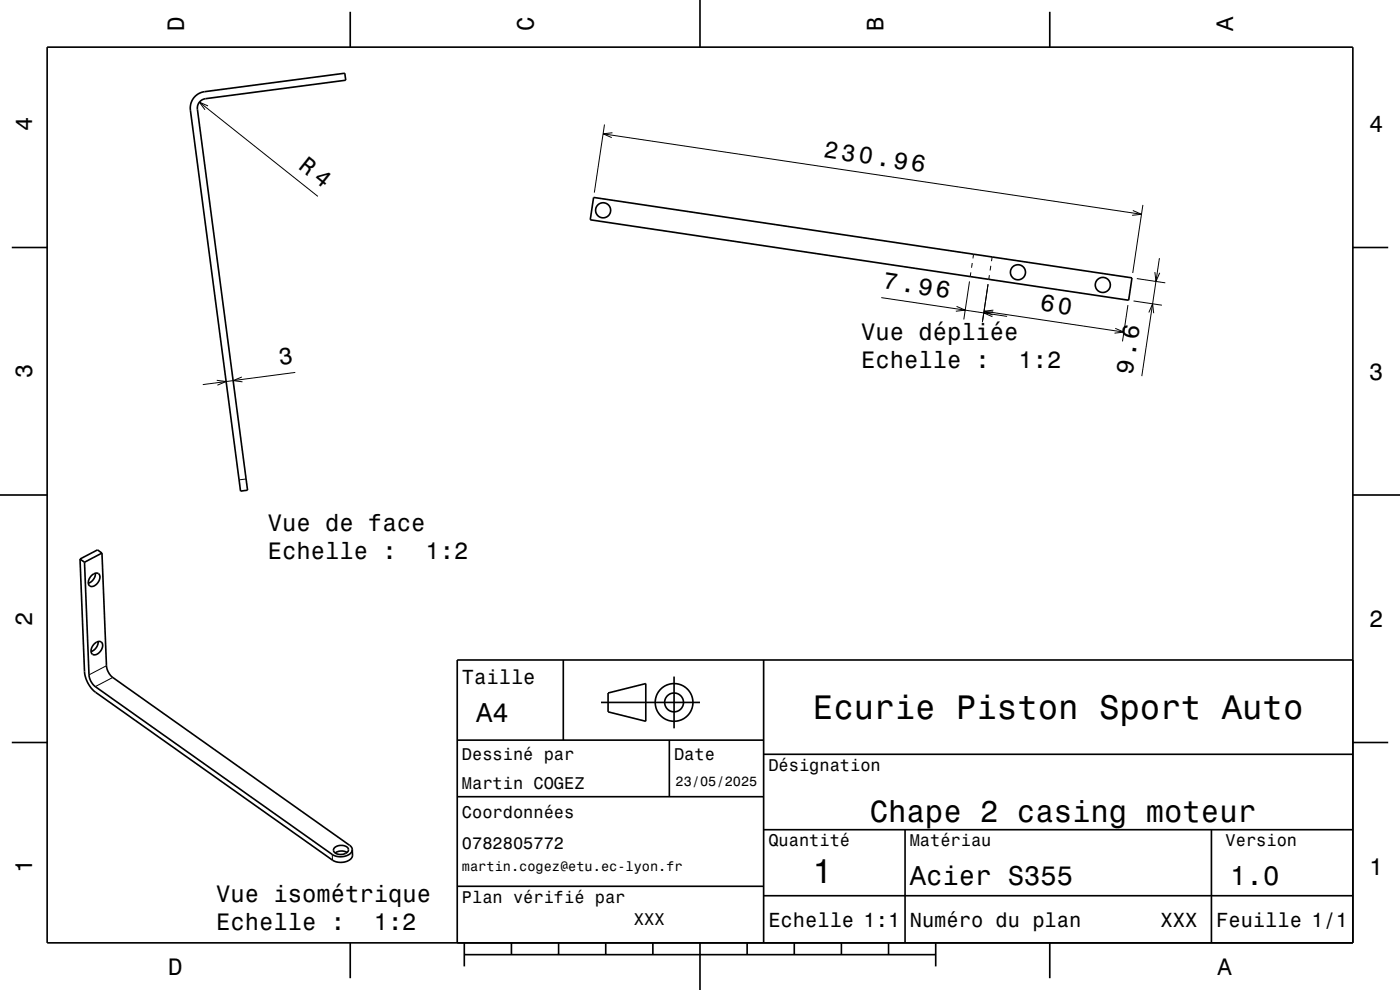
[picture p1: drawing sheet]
<svg xmlns="http://www.w3.org/2000/svg" width="297mm" height="210mm" viewBox="0 0 297 210" stroke-linecap="round" stroke-linejoin="round" font-family="sans-serif">
<g fill="none" stroke="#000" stroke-width=".21">
<path d="M42.3 21.7l25.1 20M44.1 22.5l-1.8-.8 1.2 1.6M127.9 28.4l114.3 17.1M128.2 26.4l-2.1 14.5M129.9 28.2l-2 .2 1.9 .8M205.7 59.7l-1.2 8.1M206 57.8l-.2 .9M206.3 55.8l-.2 1M206.5 53.9l-.1 .9M209.9 58.4l-.1 .9M210.2 56.4l-.2 1M210.5 54.5l-.2 .9"/>
<path d="M240.3 44.7l1.9 .8-2 .2M241.2 59.1l6 .9M242.5 43.5l-2.2 14.4M245 57.7l.2 2 .8-1.8M246 54.8l-3.8 25M51.3 80l-1.8 .7 1.9 .3M62.6 79l-19.6 2.6M187 63.1l26.6 4M202.9 65l1.9 .8-2 .2M208.8 66l29.6 4.4M209.6 60.3l-1.2 8.1M210.7 66.2l-2 .2 1.8 .8"/>
<path d="M210.7 65.8l-1.9 .2 1.8 .8M236.6 69.6l1.8 .8-2 .3M239.3 64.7l-1.2 7.7M240.5 63.8l6 .9M243.7 66.3l.8-1.9 .2 2M46 80.7l2 .2-1.9 .8M52.2 101.6l-1.5 .2M22.6 141.2l-3.7 2M23.9 143.7l-3.7 1.9M70.5 181.3v1.2"/>
</g>
<g fill="none" stroke="#000" stroke-width=".35">
<path d="M10 10h277v190h-277zM74.3 2.5v7.5M148.5 0v10M222.7 2.5v7.5M41.4 20.4l.8-.6 1.2-.4 29.7-3.9 .2 1.5-29.7 3.9a2.01 2.01 0 0 0-1.7 2.3l10.6 80.8-1.5 .2-10.6-80.8v-1l.2-.7zM2.5 52.5h7.5M125.9 41.9l114.2 17-.7 4.8-114.2-17.1zM287 52.5h7.5M0 105h10M17 118.6l.9 23.9a6.3 6.3 0 0 0 2.4 4.3l50.2 35.7a3.1 3.1 0 0 0 4.3-.8l-.1-1.5M17 118.6l.9 .7M17.9 119.3l1 23.9 .3 1.1 .5 .8 .5 .5 50.3 35.7a3.1 3.1 0 0 0 4.2-.8v-.3"/>
<path d="M21.6 117.3l1 23.9 .3 1.1 .6 1 50.7 36 .4 .5 .1 .4M21.6 117.3l-3.7 2M21.6 117.3l-.9-.7-3.7 2M287 105h10M19.4 122.1a.99 .99 0 0 1 .9-.5 .99 .99 0 0 1 .9 .5 1.98 1.98 0 0 1-2 2.3 1.31 1.31 0 0 1 0-2.1zM19.9 136.6a1 1 0 0 1 .9-.6 1 1 0 0 1 .9 .6 1.98 1.98 0 0 1-1.9 2.3 1.31 1.31 0 0 1 0-2.1zM20.2 121.6a2.21 2.21 0 0 1-1.5 2.1M20.8 136.1a2.21 2.21 0 0 1-1.5 2.1M119.5 140v17M162 140v60M287 140h-190v60M2.5 157.5h7.5"/>
<path d="M97 157h65M127.5 149h21M129 147l8-2v8l-8-2zM142 157v12M143 143.5v11M287 157.5h7.5M71 179.8a1.9 1.9 0 0 1 2.9 .4 1.86 1.86 0 0 1-2.8 .7 .68 .68 0 0 1-.1-1.1zM97 169h65M162 176h125M162 160h125M192 176v24M257 176v24"/>
<path d="M73.6 180.8a2.32 2.32 0 0 0-2.5 .1M97 188h65M162 190h125M74.3 200v7.5M98.5 202.5h100M98.5 200v5M108.5 200v2.5M118.5 200v2.5M128.5 200v2.5M138.5 200v2.5M148.5 200v10M158.5 200v2.5"/>
<path d="M168.5 200v2.5M178.5 200v2.5M188.5 200v2.5M198.5 200v5M222.7 200v7.5"/>
<circle cx="127.9" cy="44.6" r="1.6"/>
<circle cx="216" cy="57.8" r="1.6"/>
<circle cx="234" cy="60.4" r="1.6"/>
<circle cx="143" cy="149" r="2"/>
<circle cx="143" cy="149" r="4"/>
</g>
<g font-size="7.2">
<text x="172.5" y="152.6">Ecurie Piston Sport Auto</text>
<text x="172.3" y="187.3">1</text>
</g>
<text font-size="6.5" x="184.5" y="174.5">Chape 2 casing moteur</text>
<g font-size="5.8">
<text x="101" y="153.1">A4</text>
<text x="193" y="187.6">Acier S355</text>
<text x="261" y="187.6">1.0</text>
</g>
<g font-size="5.1">
<text x="174.6" y="33.3" transform="rotate(9 174.6 33.3)">230.96</text>
<text x="187.3" y="61.2" transform="rotate(9 187.3 61.2)">7.96</text>
<text x="220.5" y="65.8" transform="rotate(9 220.5 65.8)">60</text>
<text x="240.2" y="79.5" transform="rotate(-81 240.2 79.5)">9.6</text>
</g>
<g font-size="5">
<text x="39" y="6.5" transform="rotate(-90 39 6.5)">D</text>
<text x="113.2" y="6.5" transform="rotate(-90 113.2 6.5)">C</text>
<text x="187.4" y="6.5" transform="rotate(-90 187.4 6.5)">B</text>
<text x="261.6" y="6.5" transform="rotate(-90 261.6 6.5)">A</text>
<text x="6.8" y="27.8" transform="rotate(-90 6.8 27.8)">4</text>
<text x="290.5" y="28.1">4</text>
<text x="63.1" y="35.7" transform="rotate(38 63.1 35.7)">R 4</text>
<text x="59.4" y="77.4" transform="rotate(-7 59.4 77.4)">3</text>
<text x="182.7" y="72">Vue dépliée</text>
<text x="6.8" y="80.3" transform="rotate(-90 6.8 80.3)">3</text>
<text x="182.7" y="78.1">Echelle :</text>
<text x="216.1" y="78.1">1:2</text>
<text x="290.5" y="80.6">3</text>
<text x="56.9" y="112.5">Vue de face</text>
<text x="56.9" y="118.6">Echelle :</text>
<text x="90.3" y="118.6">1:2</text>
<text x="6.8" y="132.8" transform="rotate(-90 6.8 132.8)">2</text>
<text x="290.5" y="133.1">2</text>
<text x="6.8" y="185.3" transform="rotate(-90 6.8 185.3)">1</text>
<text x="290.5" y="185.6">1</text>
<text x="45.9" y="191.3">Vue isométrique</text>
<text x="45.9" y="197.3">Echelle :</text>
<text x="79.3" y="197.3">1:2</text>
<text x="35.7" y="206.8">D</text>
<text x="258.3" y="206.8">A</text>
</g>
<g font-size="4.3">
<text x="98" y="145.2">Taille</text>
<text x="163" y="196.6">Echelle 1:1</text>
<text x="193" y="196.6">Numéro du plan</text>
<text x="246.2" y="196.6">XXX</text>
<text x="258" y="196.6">Feuille 1/1</text>
</g>
<g font-size="3.6">
<text x="98" y="161.3">Dessiné par</text>
<text x="143" y="161.3">Date</text>
<text x="98" y="167.5">Martin COGEZ</text>
<text x="163" y="163.5">Désignation</text>
<text x="98" y="173.5">Coordonnées</text>
<text x="163" y="179.5">Quantité</text>
<text x="193" y="179.5">Matériau</text>
<text x="260" y="179.5">Version</text>
<text x="98" y="180.2">0782805772</text>
<text x="98" y="191.5">Plan vérifié par</text>
<text x="134.5" y="196.3">XXX</text>
</g>
<g font-size="2.9">
<text x="143.3" y="166.8">23/05/2025</text>
<text x="98" y="184.8">martin.cogez@etu.ec-lyon.fr</text>
</g>
</svg>
